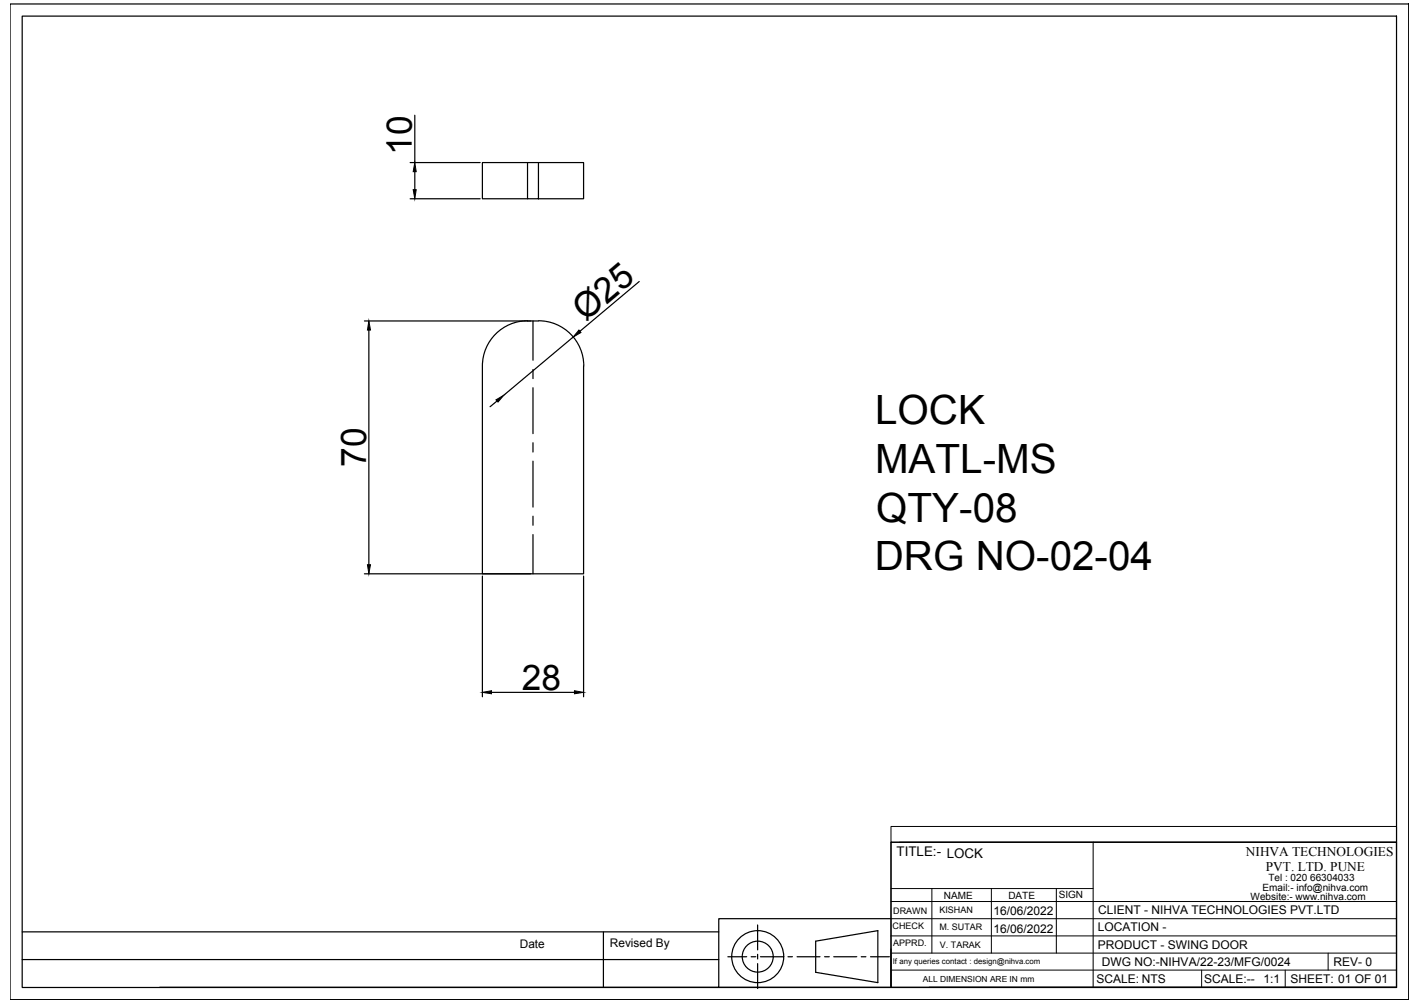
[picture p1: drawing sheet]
<svg xmlns="http://www.w3.org/2000/svg" width="297mm" height="210mm" viewBox="0 0 297 210" stroke-linecap="round" stroke-linejoin="round" font-family="sans-serif">
<!-- layer: 0 -->
<g fill="none" stroke="#000" stroke-width=".25">
<path d="M2.1 .8h292.6v208.4h-292.6zM4.6 3.4h287.5v203.3h-287.5zM85.8 34h14.6M86.8 24.1v9.9M86.8 35.9v3.8M110.3 34h2.3v7.6h-2.3zM110.3 34h-9.4v7.6h9.4M112.6 34h9.5v7.6h-9.5M85.8 41.6h14.6M133.7 58.9l-12.4 10.4M76.2 67.2l36.5-.1a9.5 9.5 0 0 1 9.4 9.5M77.2 69.1v49.1"/>
<path d="M110.4 67.1a9.5 9.5 0 0 0-9.5 9.5v43.5h21.2v-43.5M111.5 67.2v8.2M111.5 77.3v1.9M119.9 70.6l-14.5 12.1M104 83.9l-1.5 1.2M111.5 81.1v9.6M111.5 92.7v1.9M111.5 96.5v9.6M111.5 108v1.9M111.5 111.9v8.2M76.2 120.1h34.8M100.9 120.6v25.2"/>
<path d="M122.1 120.6v25.2M102.8 144.9h17.4M186.4 176.3h105.7v30.3h-105.7zM4.6 195h145.8M126.2 195v11.7M158.5 193.6v5.2M158.5 199.7v1M170.6 197l13-2.2v10.8l-13-2.1zM186.4 192.3h-36v14.3h-117M4.6 200.8h145.8M150.4 206.6h36M152.3 200.2h3.9"/>
<path d="M157.1 200.2h1M158.5 201.7v5.2M159.1 200.2h4.8M164.8 200.2h1M166.7 200.2h4.8M172.5 200.2h1M174.4 200.2h4.8M180.2 200.2h.9M182.1 200.2h3.9M194.3 206.6h97.8"/>
<circle cx="158.5" cy="200.2" r="5.4"/>
<circle cx="158.5" cy="200.2" r="3.2"/>
</g>
<path d="M86.4 39.7h.7l-.3 1.9zM86.8 34l.3 1.9h-.7zM77.2 67.2l.3 1.9h-.6zM121.1 69.1l.4 .5-1.6 1zM103.7 83.7l1.7-1-1.2 1.4zM76.9 118.2h.6l-.3 1.9zM100.9 144.9l1.9-.3v.6zM120.2 144.6l1.9 .3-1.9 .3z" fill="#000" stroke="#000" stroke-width=".21"/>
<g fill="none" stroke="#000" stroke-width=".21">
<path d="M186.4 173h105.7v3.3h-105.7zM186.4 176.3v30.3M188.2 176.3h103.9M228.7 176.3v30.3M186.4 199.5h105.7M186.4 195.9h105.7M186.4 192.3h105.7M186.4 188.7h105.7M186.4 186h42.3M194.9 186v13.5M207.4 186v13.5M221 186v13.5"/>
<path d="M277.8 199.5v3.5M186.4 203h105.7M251.4 203v3.6M268.8 203v3.6"/>
</g>
<g font-size="8.4">
<text x="183" y="88.8">LOCK</text>
<text x="183" y="99">MATL-MS</text>
<text x="183.3" y="109.2">QTY-08</text>
<text x="183" y="119.4">DRG NO-02-04</text>
</g>
<g font-size="7.4">
<text x="86.2" y="32.5" transform="rotate(-90 86.2 32.5)">10</text>
<text x="122.5" y="67.5" transform="rotate(-40 122.5 67.5)">Ø25</text>
<text x="76.6" y="97.7" transform="rotate(-90 76.6 97.7)">70</text>
<text x="109.2" y="144.3">28</text>
</g>
<g font-size="2.8">
<text x="187.6" y="179.2">TITLE:- LOCK</text>
<text x="260.6" y="179.1">NIHVA TECHNOLOGIES</text>
<text x="264.8" y="182.3">PVT. LTD. PUNE</text>
</g>
<g font-size="2.5">
<text x="207.8" y="191.6">16/06/2022</text>
<text x="229.7" y="191.3">CLIENT - NIHVA TECHNOLOGIES PVT.LTD</text>
<text x="207.8" y="195.2">16/06/2022</text>
<text x="229.6" y="194.9">LOCATION -</text>
<text x="108.7" y="198.5">Date</text>
<text x="127.6" y="198.2">Revised By</text>
<text x="229.6" y="198.5">PRODUCT - SWING DOOR</text>
<text x="230.5" y="202.1">DWG NO:-NIHVA/22-23/MFG/0024</text>
<text x="279" y="202.1">REV- 0</text>
<text x="229.3" y="205.7">SCALE: NTS</text>
<text x="251.9" y="205.7">SCALE:--</text>
<text x="264.3" y="205.7">1:1</text>
<text x="269.9" y="205.7">SHEET: 01 OF 01</text>
</g>
<g font-size="2.1">
<text x="265.3" y="184.4">Tel : 020 66304033</text>
<text x="197.4" y="188.1">NAME</text>
<text x="210.9" y="188.2">DATE</text>
<text x="221.5" y="188">SIGN</text>
<text x="261.6" y="188.4">Website:- www.nihva.com</text>
<text x="264.1" y="186.5">Email:- info@nihva.com</text>
</g>
<g font-size="1.9">
<text x="186.8" y="191.2">DRAWN</text>
<text x="196.5" y="191.1">KISHAN</text>
<text x="186.7" y="194.4">CHECK</text>
<text x="186.8" y="198">APPRD.</text>
<text x="196.5" y="194.7">M. SUTAR</text>
<text x="196.6" y="198.3">V. TARAK</text>
</g>
<text font-size="1.8" x="193" y="205.4">ALL DIMENSION ARE IN mm</text>
<text font-size="1.6" x="186.8" y="201.7">If any queries contact : design@nihva.com</text>
</svg>
